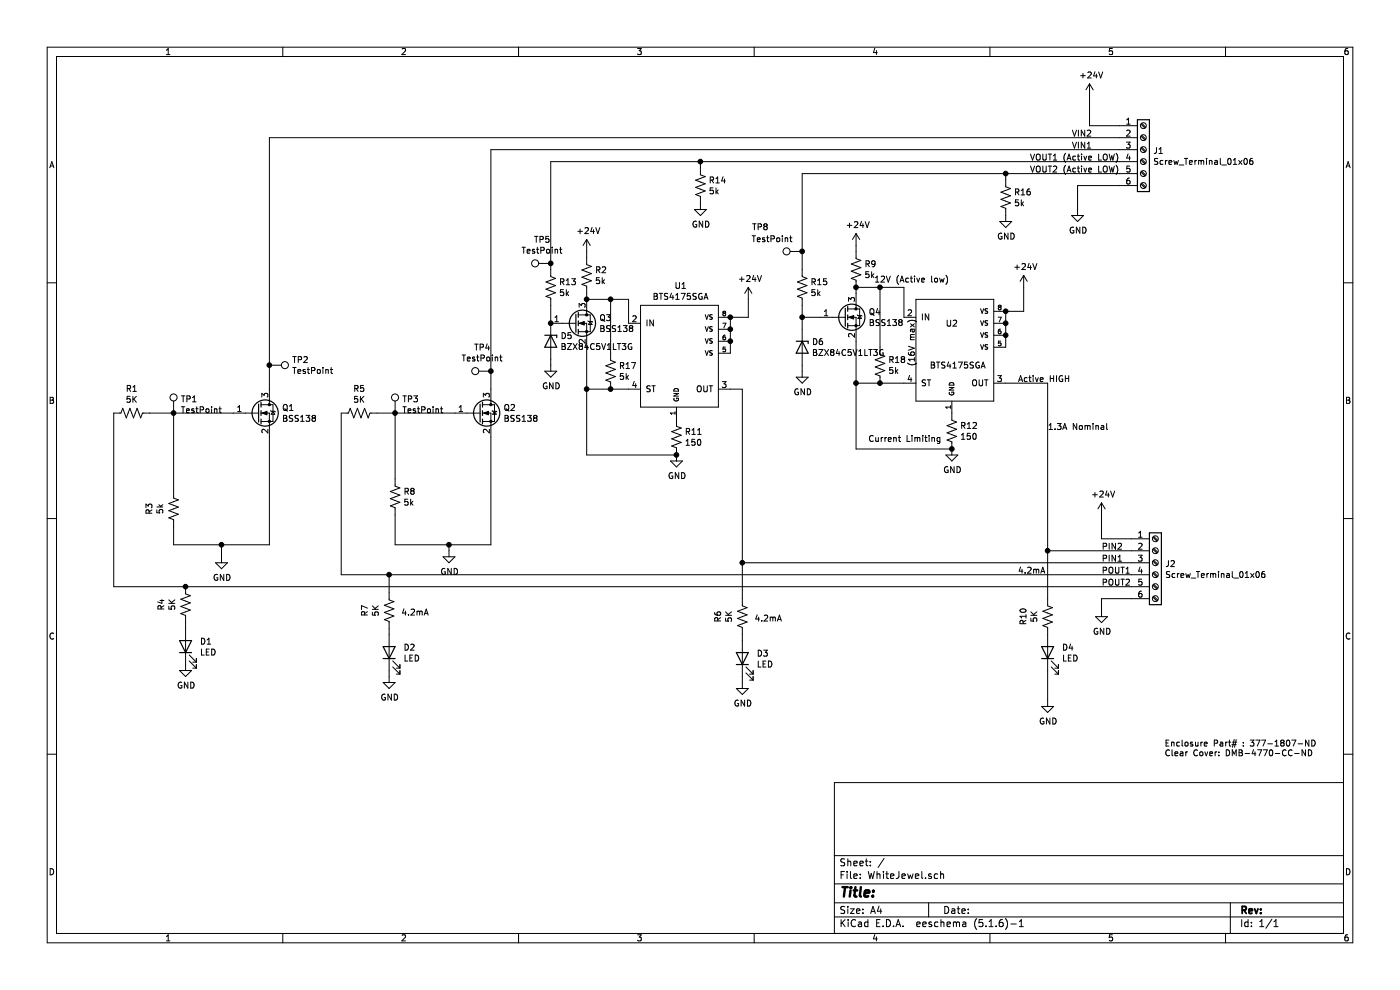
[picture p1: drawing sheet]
EESchema Schematic File Version 4
EELAYER 30 0
EELAYER END
$Descr A4 11693 8268
encoding utf-8
Sheet 1 1
Title ""
Date ""
Rev ""
Comp ""
Comment1 ""
Comment2 ""
Comment3 ""
Comment4 ""
$EndDescr
$Comp
L Device:R_US R1
U 1 1
P 1100 3450
F 0 "R1" V 895 3450 50  0000 C CNN
F 1 "5K" V 986 3450 50  0000 C CNN
F 2 "Resistor_SMD:R_0805_2012Metric_Pad1.15x1.40mm_HandSolder" V 1140 3440 50  0001 C CNN
F 3 "https://www.yageo.com/upload/media/product/productsearch/datasheet/rchip/PYu-RC_Group_51_RoHS_L_11.pdf" H 1100 3450 50  0001 C CNN
F 4 " C78980" V 1100 3450 50  0001 C CNN "LCSC"
	1    1100 3450
	0    1    1    0   
$EndComp
$Comp
L Connector:Screw_Terminal_01x06 J1
U 1 1
P 9550 1250
F 0 "J1" H 9630 1242 50  0000 L CNN
F 1 "Screw_Terminal_01x06" H 9630 1151 50  0000 L CNN
F 2 "TerminalBlock:TerminalBlock_bornier-6_P5.08mm" H 9550 1250 50  0001 C CNN
F 3 "https://media.digikey.com/pdf/Data%20Sheets/Phoenix%20Contact%20PDFs/COMBICON%20Spring-Cage%20PCB%20Term.%20Blocks.pdf" H 9550 1250 50  0001 C CNN
F 4 "609-3940-ND" H 9550 1250 50  0001 C CNN "Digikey"
	1    9550 1250
	1    0    0    -1  
$EndComp
$Comp
L Connector:Screw_Terminal_01x06 J2
U 1 1
P 9650 4700
F 0 "J2" H 9730 4692 50  0000 L CNN
F 1 "Screw_Terminal_01x06" H 9730 4601 50  0000 L CNN
F 2 "TerminalBlock:TerminalBlock_bornier-6_P5.08mm" H 9650 4700 50  0001 C CNN
F 3 "https://media.digikey.com/pdf/Data%20Sheets/Phoenix%20Contact%20PDFs/COMBICON%20Spring-Cage%20PCB%20Term.%20Blocks.pdf" H 9650 4700 50  0001 C CNN
F 4 "609-3940-ND" H 9650 4700 50  0001 C CNN "Digikey"
	1    9650 4700
	1    0    0    -1  
$EndComp
Wire Wire Line
	3150 3450 3300 3450
Connection ~ 3300 3450
Wire Wire Line
	3300 3450 3800 3450
$Comp
L power:+24V #PWR08
U 1 1
P 9100 800
F 0 "#PWR08" H 9100 650 50  0001 C CNN
F 1 "+24V" H 9115 973 50  0000 C CNN
F 2 "" H 9100 800 50  0001 C CNN
F 3 "" H 9100 800 50  0001 C CNN
	1    9100 800 
	1    0    0    -1  
$EndComp
Wire Wire Line
	9100 800  9100 1050
Wire Wire Line
	9100 1050 9350 1050
Wire Wire Line
	9350 1150 2250 1150
Wire Wire Line
	2250 1150 2250 3050
Wire Wire Line
	4100 3250 4100 3100
Wire Wire Line
	9350 1350 5850 1350
Wire Wire Line
	9350 1450 8400 1450
$Comp
L power:GND #PWR010
U 1 1
P 9200 5100
F 0 "#PWR010" H 9200 4850 50  0001 C CNN
F 1 "GND" H 9205 4927 50  0000 C CNN
F 2 "" H 9200 5100 50  0001 C CNN
F 3 "" H 9200 5100 50  0001 C CNN
	1    9200 5100
	1    0    0    -1  
$EndComp
$Comp
L power:+24V #PWR09
U 1 1
P 9200 4300
F 0 "#PWR09" H 9200 4150 50  0001 C CNN
F 1 "+24V" H 9215 4473 50  0000 C CNN
F 2 "" H 9200 4300 50  0001 C CNN
F 3 "" H 9200 4300 50  0001 C CNN
	1    9200 4300
	1    0    0    -1  
$EndComp
Wire Wire Line
	9450 4500 9200 4500
Wire Wire Line
	9200 4500 9200 4300
Wire Wire Line
	9200 5000 9200 5100
Wire Wire Line
	9200 5000 9450 5000
$Comp
L Device:LED D1
U 1 1
P 1550 5400
F 0 "D1" V 1589 5282 50  0000 R CNN
F 1 "LED" V 1498 5282 50  0000 R CNN
F 2 "Diode_SMD:D_0805_2012Metric_Pad1.15x1.40mm_HandSolder" H 1550 5400 50  0001 C CNN
F 3 "https://vcclite.com/wp-content/uploads/wpallimport/files/files/CMD1721Seriesver3.pdf" H 1550 5400 50  0001 C CNN
F 4 "C63855" V 1550 5400 50  0001 C CNN "LCSC"
	1    1550 5400
	0    -1   -1   0   
$EndComp
$Comp
L Device:LED D2
U 1 1
P 3250 5450
F 0 "D2" V 3289 5332 50  0000 R CNN
F 1 "LED" V 3198 5332 50  0000 R CNN
F 2 "Diode_SMD:D_0805_2012Metric_Pad1.15x1.40mm_HandSolder" H 3250 5450 50  0001 C CNN
F 3 "https://vcclite.com/wp-content/uploads/wpallimport/files/files/CMD1721Seriesver3.pdf" H 3250 5450 50  0001 C CNN
F 4 "C63855" V 3250 5450 50  0001 C CNN "LCSC"
	1    3250 5450
	0    -1   -1   0   
$EndComp
$Comp
L Device:R_US R5
U 1 1
P 3000 3450
F 0 "R5" V 2795 3450 50  0000 C CNN
F 1 "5K" V 2886 3450 50  0000 C CNN
F 2 "Resistor_SMD:R_0805_2012Metric_Pad1.15x1.40mm_HandSolder" V 3040 3440 50  0001 C CNN
F 3 "https://www.yageo.com/upload/media/product/productsearch/datasheet/rchip/PYu-RC_Group_51_RoHS_L_11.pdf" H 3000 3450 50  0001 C CNN
F 4 " C78980" V 3000 3450 50  0001 C CNN "LCSC"
	1    3000 3450
	0    1    1    0   
$EndComp
$Comp
L Device:R_US R8
U 1 1
P 3300 4150
F 0 "R8" H 3368 4196 50  0000 L CNN
F 1 "5k" H 3368 4105 50  0000 L CNN
F 2 "Resistor_SMD:R_0805_2012Metric_Pad1.15x1.40mm_HandSolder" V 3340 4140 50  0001 C CNN
F 3 "https://www.yageo.com/upload/media/product/productsearch/datasheet/rchip/PYu-RC_Group_51_RoHS_L_11.pdf" H 3300 4150 50  0001 C CNN
F 4 " C78980" H 3300 4150 50  0001 C CNN "LCSC"
	1    3300 4150
	1    0    0    -1  
$EndComp
Wire Wire Line
	2250 3650 2250 4550
Wire Wire Line
	3300 4300 3300 4550
Wire Wire Line
	4100 3650 4100 4550
$Comp
L Device:R_US R3
U 1 1
P 1450 4250
F 0 "R3" V 1245 4250 50  0000 C CNN
F 1 "5k" V 1336 4250 50  0000 C CNN
F 2 "Resistor_SMD:R_0805_2012Metric_Pad1.15x1.40mm_HandSolder" V 1490 4240 50  0001 C CNN
F 3 "https://www.yageo.com/upload/media/product/productsearch/datasheet/rchip/PYu-RC_Group_51_RoHS_L_11.pdf" H 1450 4250 50  0001 C CNN
F 4 " C78980" V 1450 4250 50  0001 C CNN "LCSC"
	1    1450 4250
	1    0    0    -1  
$EndComp
$Comp
L Device:R_US R4
U 1 1
P 1550 5050
F 0 "R4" V 1345 5050 50  0000 C CNN
F 1 "5K" V 1436 5050 50  0000 C CNN
F 2 "Resistor_SMD:R_0805_2012Metric_Pad1.15x1.40mm_HandSolder" V 1590 5040 50  0001 C CNN
F 3 "https://www.yageo.com/upload/media/product/productsearch/datasheet/rchip/PYu-RC_Group_51_RoHS_L_11.pdf" H 1550 5050 50  0001 C CNN
F 4 " C78980" V 1550 5050 50  0001 C CNN "LCSC"
	1    1550 5050
	1    0    0    -1  
$EndComp
$Comp
L Device:R_US R7
U 1 1
P 3250 5100
F 0 "R7" V 3045 5100 50  0000 C CNN
F 1 "5K" V 3136 5100 50  0000 C CNN
F 2 "Resistor_SMD:R_0805_2012Metric_Pad1.15x1.40mm_HandSolder" V 3290 5090 50  0001 C CNN
F 3 "https://www.yageo.com/upload/media/product/productsearch/datasheet/rchip/PYu-RC_Group_51_RoHS_L_11.pdf" H 3250 5100 50  0001 C CNN
F 4 " C78980" V 3250 5100 50  0001 C CNN "LCSC"
	1    3250 5100
	1    0    0    -1  
$EndComp
Wire Wire Line
	1450 4400 1450 4550
Wire Wire Line
	950  4900 1550 4900
Wire Wire Line
	950  3450 950  4900
Connection ~ 1550 4900
Wire Wire Line
	1250 3450 1450 3450
Wire Wire Line
	1450 3450 1450 4100
Connection ~ 1450 3450
Wire Wire Line
	1450 3450 1950 3450
Wire Wire Line
	1550 5200 1550 5250
Wire Wire Line
	2850 3450 2850 4800
Wire Wire Line
	3250 5250 3250 5300
Wire Wire Line
	3300 3450 3300 4000
$Comp
L Connector:TestPoint TP1
U 1 1
P 1450 3450
F 0 "TP1" H 1508 3568 50  0000 L CNN
F 1 "TestPoint" H 1508 3477 50  0000 L CNN
F 2 "TestPoint:TestPoint_Pad_D2.5mm" H 1650 3450 50  0001 C CNN
F 3 "~" H 1650 3450 50  0001 C CNN
	1    1450 3450
	1    0    0    -1  
$EndComp
$Comp
L Connector:TestPoint TP2
U 1 1
P 2250 3050
F 0 "TP2" V 2204 3238 50  0000 L CNN
F 1 "TestPoint" V 2295 3238 50  0000 L CNN
F 2 "TestPoint:TestPoint_Pad_D2.5mm" H 2450 3050 50  0001 C CNN
F 3 "~" H 2450 3050 50  0001 C CNN
	1    2250 3050
	0    1    1    0   
$EndComp
Connection ~ 2250 3050
Wire Wire Line
	2250 3050 2250 3250
$Comp
L Connector:TestPoint TP4
U 1 1
P 4100 3100
F 0 "TP4" V 4295 3172 50  0000 C CNN
F 1 "TestPoint" V 4204 3172 50  0000 C CNN
F 2 "TestPoint:TestPoint_Pad_D2.5mm" H 4300 3100 50  0001 C CNN
F 3 "~" H 4300 3100 50  0001 C CNN
	1    4100 3100
	0    -1   -1   0   
$EndComp
Connection ~ 4100 3100
Wire Wire Line
	4100 3100 4100 1250
$Comp
L Connector:TestPoint TP3
U 1 1
P 3300 3450
F 0 "TP3" H 3358 3568 50  0000 L CNN
F 1 "TestPoint" H 3358 3477 50  0000 L CNN
F 2 "TestPoint:TestPoint_Pad_D2.5mm" H 3500 3450 50  0001 C CNN
F 3 "~" H 3500 3450 50  0001 C CNN
	1    3300 3450
	1    0    0    -1  
$EndComp
$Comp
L Connector:TestPoint TP8
U 1 1
P 6700 2100
F 0 "TP8" V 6900 2450 50  0000 C CNN
F 1 "TestPoint" V 6800 2350 50  0000 C CNN
F 2 "TestPoint:TestPoint_Pad_D2.5mm" H 6900 2100 50  0001 C CNN
F 3 "~" H 6900 2100 50  0001 C CNN
	1    6700 2100
	0    -1   -1   0   
$EndComp
Wire Wire Line
	9350 1550 9000 1550
Wire Wire Line
	9000 1550 9000 1750
$Comp
L power:GND #PWR07
U 1 1
P 9000 1750
F 0 "#PWR07" H 9000 1500 50  0001 C CNN
F 1 "GND" H 9005 1577 50  0000 C CNN
F 2 "" H 9000 1750 50  0001 C CNN
F 3 "" H 9000 1750 50  0001 C CNN
	1    9000 1750
	1    0    0    -1  
$EndComp
Wire Wire Line
	3250 5650 3250 5600
Wire Wire Line
	1450 4550 1850 4550
Wire Wire Line
	1850 4550 2250 4550
Connection ~ 1850 4550
Wire Wire Line
	1850 4650 1850 4550
Wire Wire Line
	3300 4550 3750 4550
Wire Wire Line
	3750 4550 4100 4550
Connection ~ 3750 4550
Wire Wire Line
	3750 4600 3750 4550
$Comp
L power:GND #PWR0102
U 1 1
P 3250 5650
F 0 "#PWR0102" H 3250 5400 50  0001 C CNN
F 1 "GND" H 3255 5477 50  0000 C CNN
F 2 "" H 3250 5650 50  0001 C CNN
F 3 "" H 3250 5650 50  0001 C CNN
	1    3250 5650
	1    0    0    -1  
$EndComp
$Comp
L power:GND #PWR0101
U 1 1
P 1550 5550
F 0 "#PWR0101" H 1550 5300 50  0001 C CNN
F 1 "GND" H 1555 5377 50  0000 C CNN
F 2 "" H 1550 5550 50  0001 C CNN
F 3 "" H 1550 5550 50  0001 C CNN
	1    1550 5550
	1    0    0    -1  
$EndComp
$Comp
L power:GND #PWR01
U 1 1
P 1850 4650
F 0 "#PWR01" H 1850 4400 50  0001 C CNN
F 1 "GND" H 1855 4477 50  0000 C CNN
F 2 "" H 1850 4650 50  0001 C CNN
F 3 "" H 1850 4650 50  0001 C CNN
	1    1850 4650
	1    0    0    -1  
$EndComp
$Comp
L power:GND #PWR02
U 1 1
P 3750 4600
F 0 "#PWR02" H 3750 4350 50  0001 C CNN
F 1 "GND" H 3755 4427 50  0000 C CNN
F 2 "" H 3750 4600 50  0001 C CNN
F 3 "" H 3750 4600 50  0001 C CNN
	1    3750 4600
	1    0    0    -1  
$EndComp
$Comp
L Transistor_FET:BSS138 Q2
U 1 1
P 4000 3450
F 0 "Q2" H 4204 3496 50  0000 L CNN
F 1 "BSS138" H 4204 3405 50  0000 L CNN
F 2 "Package_TO_SOT_SMD:SOT-23" H 4200 3375 50  0001 L CIN
F 3 "https://www.fairchildsemi.com/datasheets/BS/BSS138.pdf" H 4000 3450 50  0001 L CNN
F 4 "C82045" H 4000 3450 50  0001 C CNN "LCSC"
	1    4000 3450
	1    0    0    -1  
$EndComp
$Comp
L Transistor_FET:BSS138 Q1
U 1 1
P 2150 3450
F 0 "Q1" H 2354 3496 50  0000 L CNN
F 1 "BSS138" H 2354 3405 50  0000 L CNN
F 2 "Package_TO_SOT_SMD:SOT-23" H 2350 3375 50  0001 L CIN
F 3 "https://www.fairchildsemi.com/datasheets/BS/BSS138.pdf" H 2150 3450 50  0001 L CNN
F 4 "C82045" H 2150 3450 50  0001 C CNN "LCSC"
	1    2150 3450
	1    0    0    -1  
$EndComp
Wire Wire Line
	2850 4800 3250 4800
Wire Wire Line
	3250 4950 3250 4800
Connection ~ 3250 4800
Wire Wire Line
	3250 4800 9450 4800
$Comp
L Connector:TestPoint TP5
U 1 1
P 4600 2200
F 0 "TP5" V 4795 2272 50  0000 C CNN
F 1 "TestPoint" V 4704 2272 50  0000 C CNN
F 2 "TestPoint:TestPoint_Pad_D2.5mm" H 4800 2200 50  0001 C CNN
F 3 "~" H 4800 2200 50  0001 C CNN
	1    4600 2200
	0    -1   -1   0   
$EndComp
Text Notes 3350 5150 0    50   ~ 0
4.2mA\n
$Comp
L WhiteJewel-rescue:BTS4175SGA-MYPower_Management U2
U 1 1
P 7950 3000
F 0 "U2" H 7950 3300 50  0000 C CNN
F 1 "BTS4175SGA" H 8000 2950 50  0000 C CNN
F 2 "Package_SO:Infineon_PG-DSO-8-27_3.9x4.9mm_EP2.65x3mm" H 7950 3000 50  0001 C CNN
F 3 "" H 7950 3000 50  0001 C CNN
F 4 "C152451" H 7950 3000 50  0001 C CNN "LCSC"
	1    7950 3000
	1    0    0    -1  
$EndComp
Wire Wire Line
	4600 2200 4600 2250
Wire Wire Line
	6250 2650 6250 2500
$Comp
L power:+24V #PWR0103
U 1 1
P 6250 2500
F 0 "#PWR0103" H 6250 2350 50  0001 C CNN
F 1 "+24V" H 6265 2673 50  0000 C CNN
F 2 "" H 6250 2500 50  0001 C CNN
F 3 "" H 6250 2500 50  0001 C CNN
	1    6250 2500
	1    0    0    -1  
$EndComp
$Comp
L Device:LED D3
U 1 1
P 6200 5500
F 0 "D3" V 6239 5382 50  0000 R CNN
F 1 "LED" V 6148 5382 50  0000 R CNN
F 2 "Diode_SMD:D_0805_2012Metric_Pad1.15x1.40mm_HandSolder" H 6200 5500 50  0001 C CNN
F 3 "https://vcclite.com/wp-content/uploads/wpallimport/files/files/CMD1721Seriesver3.pdf" H 6200 5500 50  0001 C CNN
F 4 "C63855" V 6200 5500 50  0001 C CNN "LCSC"
	1    6200 5500
	0    -1   -1   0   
$EndComp
$Comp
L Device:R_US R6
U 1 1
P 6200 5150
F 0 "R6" V 5995 5150 50  0000 C CNN
F 1 "5K" V 6086 5150 50  0000 C CNN
F 2 "Resistor_SMD:R_0805_2012Metric_Pad1.15x1.40mm_HandSolder" V 6240 5140 50  0001 C CNN
F 3 "https://www.yageo.com/upload/media/product/productsearch/datasheet/rchip/PYu-RC_Group_51_RoHS_L_11.pdf" H 6200 5150 50  0001 C CNN
F 4 " C78980" V 6200 5150 50  0001 C CNN "LCSC"
	1    6200 5150
	1    0    0    -1  
$EndComp
Wire Wire Line
	6200 5300 6200 5350
Wire Wire Line
	6200 5700 6200 5650
$Comp
L power:GND #PWR0105
U 1 1
P 6200 5700
F 0 "#PWR0105" H 6200 5450 50  0001 C CNN
F 1 "GND" H 6205 5527 50  0000 C CNN
F 2 "" H 6200 5700 50  0001 C CNN
F 3 "" H 6200 5700 50  0001 C CNN
	1    6200 5700
	1    0    0    -1  
$EndComp
Text Notes 6300 5200 0    50   ~ 0
4.2mA\n
$Comp
L power:+24V #PWR0107
U 1 1
P 8550 2400
F 0 "#PWR0107" H 8550 2250 50  0001 C CNN
F 1 "+24V" H 8565 2573 50  0000 C CNN
F 2 "" H 8550 2400 50  0001 C CNN
F 3 "" H 8550 2400 50  0001 C CNN
	1    8550 2400
	1    0    0    -1  
$EndComp
Wire Wire Line
	8550 2400 8550 2600
Wire Wire Line
	8550 2600 8400 2600
Wire Wire Line
	8400 3200 8750 3200
$Comp
L Device:LED D4
U 1 1
P 8750 5450
F 0 "D4" V 8789 5332 50  0000 R CNN
F 1 "LED" V 8698 5332 50  0000 R CNN
F 2 "Diode_SMD:D_0805_2012Metric_Pad1.15x1.40mm_HandSolder" H 8750 5450 50  0001 C CNN
F 3 "https://vcclite.com/wp-content/uploads/wpallimport/files/files/CMD1721Seriesver3.pdf" H 8750 5450 50  0001 C CNN
F 4 "C63855" V 8750 5450 50  0001 C CNN "LCSC"
	1    8750 5450
	0    -1   -1   0   
$EndComp
Wire Wire Line
	8750 5850 8750 5600
$Comp
L power:GND #PWR0108
U 1 1
P 8750 5850
F 0 "#PWR0108" H 8750 5600 50  0001 C CNN
F 1 "GND" H 8755 5677 50  0000 C CNN
F 2 "" H 8750 5850 50  0001 C CNN
F 3 "" H 8750 5850 50  0001 C CNN
	1    8750 5850
	1    0    0    -1  
$EndComp
Text Notes 8500 4800 0    50   ~ 0
4.2mA\n
Wire Wire Line
	1550 4900 9450 4900
$Comp
L Device:R_US R10
U 1 1
P 8750 5150
F 0 "R10" V 8545 5150 50  0000 C CNN
F 1 "5K" V 8636 5150 50  0000 C CNN
F 2 "Resistor_SMD:R_0805_2012Metric_Pad1.15x1.40mm_HandSolder" V 8790 5140 50  0001 C CNN
F 3 "https://www.yageo.com/upload/media/product/productsearch/datasheet/rchip/PYu-RC_Group_51_RoHS_L_11.pdf" H 8750 5150 50  0001 C CNN
F 4 " C78980" V 8750 5150 50  0001 C CNN "LCSC"
	1    8750 5150
	1    0    0    -1  
$EndComp
Wire Wire Line
	6100 2650 6250 2650
$Comp
L WhiteJewel-rescue:BTS4175SGA-MYPower_Management U1
U 1 1
P 5650 3050
F 0 "U1" H 5685 3715 50  0000 C CNN
F 1 "BTS4175SGA" H 5685 3624 50  0000 C CNN
F 2 "Package_SO:Infineon_PG-DSO-8-27_3.9x4.9mm_EP2.65x3mm" H 5650 3050 50  0001 C CNN
F 3 "" H 5650 3050 50  0001 C CNN
F 4 "C152451" H 5650 3050 50  0001 C CNN "LCSC"
	1    5650 3050
	1    0    0    -1  
$EndComp
Wire Wire Line
	6200 4700 6200 3250
Wire Wire Line
	6200 3250 6100 3250
Wire Wire Line
	6100 2650 6100 2750
Connection ~ 6100 2650
Connection ~ 6100 2750
Wire Wire Line
	6100 2750 6100 2850
Connection ~ 6100 2850
Wire Wire Line
	6100 2850 6100 2950
Wire Wire Line
	8400 2900 8400 2800
Connection ~ 8400 2600
Connection ~ 8400 2700
Wire Wire Line
	8400 2700 8400 2600
Connection ~ 8400 2800
Wire Wire Line
	8400 2800 8400 2700
Text Notes 8750 3600 0    50   ~ 0
1.3A Nominal\n
$Comp
L Device:R_US R12
U 1 1
P 7950 3600
F 0 "R12" H 8018 3646 50  0000 L CNN
F 1 "150" H 8018 3555 50  0000 L CNN
F 2 "Resistor_SMD:R_0805_2012Metric_Pad1.15x1.40mm_HandSolder" V 7990 3590 50  0001 C CNN
F 3 "https://www.yageo.com/upload/media/product/productsearch/datasheet/rchip/PYu-RC_Group_51_RoHS_L_11.pdf" H 7950 3600 50  0001 C CNN
F 4 "C17471" H 7950 3600 50  0001 C CNN "LCSC"
	1    7950 3600
	1    0    0    -1  
$EndComp
$Comp
L Device:R_US R11
U 1 1
P 5650 3650
F 0 "R11" H 5718 3696 50  0000 L CNN
F 1 "150" H 5718 3605 50  0000 L CNN
F 2 "Resistor_SMD:R_0805_2012Metric_Pad1.15x1.40mm_HandSolder" V 5690 3640 50  0001 C CNN
F 3 "https://www.yageo.com/upload/media/product/productsearch/datasheet/rchip/PYu-RC_Group_51_RoHS_L_11.pdf" H 5650 3650 50  0001 C CNN
F 4 "C17471" H 5650 3650 50  0001 C CNN "LCSC"
	1    5650 3650
	1    0    0    -1  
$EndComp
$Comp
L power:GND #PWR04
U 1 1
P 5650 3800
F 0 "#PWR04" H 5650 3550 50  0001 C CNN
F 1 "GND" H 5655 3627 50  0000 C CNN
F 2 "" H 5650 3800 50  0001 C CNN
F 3 "" H 5650 3800 50  0001 C CNN
	1    5650 3800
	1    0    0    -1  
$EndComp
$Comp
L power:GND #PWR06
U 1 1
P 7950 3750
F 0 "#PWR06" H 7950 3500 50  0001 C CNN
F 1 "GND" H 7955 3577 50  0000 C CNN
F 2 "" H 7950 3750 50  0001 C CNN
F 3 "" H 7950 3750 50  0001 C CNN
	1    7950 3750
	1    0    0    -1  
$EndComp
Connection ~ 4600 2200
Wire Wire Line
	4600 1350 4600 2200
Wire Wire Line
	6700 1450 6700 2100
Text Notes 8950 1150 0    50   ~ 0
VIN2\n
Text Notes 8950 1250 0    50   ~ 0
VIN1\n
Text Notes 8600 1350 0    50   ~ 0
VOUT1 (Active LOW)\n
Text Notes 8600 1450 0    50   ~ 0
VOUT2 (Active LOW)\n
Text Notes 9200 4600 0    50   ~ 0
PIN2\n
Text Notes 9200 4700 0    50   ~ 0
PIN1\n
Text Notes 9200 4800 0    50   ~ 0
POUT1\n
Text Notes 9200 4900 0    50   ~ 0
POUT2\n
$Comp
L Transistor_FET:BSS138 Q3
U 1 1
P 4800 2700
F 0 "Q3" H 5004 2746 50  0000 L CNN
F 1 "BSS138" H 5004 2655 50  0000 L CNN
F 2 "Package_TO_SOT_SMD:SOT-23" H 5000 2625 50  0001 L CIN
F 3 "https://www.fairchildsemi.com/datasheets/BS/BSS138.pdf" H 4800 2700 50  0001 L CNN
F 4 "C82045" H 4800 2700 50  0001 C CNN "LCSC"
	1    4800 2700
	1    0    0    -1  
$EndComp
Connection ~ 6200 4700
Wire Wire Line
	6200 4700 9450 4700
Wire Wire Line
	6700 2100 6700 2250
Connection ~ 6700 2100
$Comp
L Device:R_US R2
U 1 1
P 4900 2300
F 0 "R2" H 4968 2346 50  0000 L CNN
F 1 "5k" H 4968 2255 50  0000 L CNN
F 2 "Resistor_SMD:R_0805_2012Metric_Pad1.15x1.40mm_HandSolder" V 4940 2290 50  0001 C CNN
F 3 "https://www.yageo.com/upload/media/product/productsearch/datasheet/rchip/PYu-RC_Group_51_RoHS_L_11.pdf" H 4900 2300 50  0001 C CNN
F 4 " C78980" H 4900 2300 50  0001 C CNN "LCSC"
	1    4900 2300
	1    0    0    -1  
$EndComp
Wire Wire Line
	4900 3800 5650 3800
Connection ~ 5650 3800
Wire Wire Line
	5250 3250 5100 3250
Wire Wire Line
	4900 2900 4900 3250
Connection ~ 4900 3250
Wire Wire Line
	4900 3250 4900 3800
$Comp
L power:+24V #PWR03
U 1 1
P 4900 2100
F 0 "#PWR03" H 4900 1950 50  0001 C CNN
F 1 "+24V" H 4915 2273 50  0000 C CNN
F 2 "" H 4900 2100 50  0001 C CNN
F 3 "" H 4900 2100 50  0001 C CNN
	1    4900 2100
	1    0    0    -1  
$EndComp
Wire Wire Line
	4900 2100 4900 2150
Wire Wire Line
	4900 2450 4900 2500
Text Notes 7250 3700 0    50   ~ 0
Current Limiting\n
$Comp
L Transistor_FET:BSS138 Q4
U 1 1
P 7050 2650
F 0 "Q4" H 7254 2696 50  0000 L CNN
F 1 "BSS138" H 7254 2605 50  0000 L CNN
F 2 "Package_TO_SOT_SMD:SOT-23" H 7250 2575 50  0001 L CIN
F 3 "https://www.fairchildsemi.com/datasheets/BS/BSS138.pdf" H 7050 2650 50  0001 L CNN
F 4 "C82045" H 7050 2650 50  0001 C CNN "LCSC"
	1    7050 2650
	1    0    0    -1  
$EndComp
$Comp
L Device:R_US R9
U 1 1
P 7150 2250
F 0 "R9" H 7218 2296 50  0000 L CNN
F 1 "5k" H 7218 2205 50  0000 L CNN
F 2 "Resistor_SMD:R_0805_2012Metric_Pad1.15x1.40mm_HandSolder" V 7190 2240 50  0001 C CNN
F 3 "https://www.yageo.com/upload/media/product/productsearch/datasheet/rchip/PYu-RC_Group_51_RoHS_L_11.pdf" H 7150 2250 50  0001 C CNN
F 4 " C78980" H 7150 2250 50  0001 C CNN "LCSC"
	1    7150 2250
	1    0    0    -1  
$EndComp
$Comp
L power:+24V #PWR011
U 1 1
P 7150 2050
F 0 "#PWR011" H 7150 1900 50  0001 C CNN
F 1 "+24V" H 7165 2223 50  0000 C CNN
F 2 "" H 7150 2050 50  0001 C CNN
F 3 "" H 7150 2050 50  0001 C CNN
	1    7150 2050
	1    0    0    -1  
$EndComp
Wire Wire Line
	7150 2050 7150 2100
Wire Wire Line
	7150 2400 7150 2450
Connection ~ 7150 3200
Wire Wire Line
	7150 2850 7150 3200
Wire Wire Line
	7150 3200 7350 3200
Wire Wire Line
	7150 3200 7150 3750
Wire Wire Line
	7150 3750 7950 3750
Connection ~ 7950 3750
Wire Wire Line
	7150 2400 7350 2400
Wire Wire Line
	7550 2400 7550 2650
Connection ~ 7150 2400
Wire Wire Line
	4900 2500 5100 2500
Wire Wire Line
	5250 2500 5250 2700
Connection ~ 4900 2500
Wire Wire Line
	8750 3200 8750 4600
Connection ~ 8750 4600
Wire Wire Line
	8750 4600 9450 4600
Wire Wire Line
	8750 5000 8750 4600
Wire Wire Line
	6200 4700 6200 5000
$Comp
L Diode:BZX84Cxx D5
U 1 1
P 4600 2850
F 0 "D5" V 4554 2930 50  0000 L CNN
F 1 "‎BZX84C5V1LT3G" V 4645 2930 50  0000 L CNN
F 2 "Diode_SMD:D_SOT-23_ANK" H 4600 2675 50  0001 C CNN
F 3 "https://diotec.com/tl_files/diotec/files/pdf/datasheets/bzx84c2v4.pdf" H 4600 2850 50  0001 C CNN
	1    4600 2850
	0    1    1    0   
$EndComp
$Comp
L power:GND #PWR05
U 1 1
P 4600 3050
F 0 "#PWR05" H 4600 2800 50  0001 C CNN
F 1 "GND" H 4605 2877 50  0000 C CNN
F 2 "" H 4600 3050 50  0001 C CNN
F 3 "" H 4600 3050 50  0001 C CNN
	1    4600 3050
	1    0    0    -1  
$EndComp
Wire Wire Line
	4600 3050 4600 3000
Wire Wire Line
	4100 1250 9350 1250
$Comp
L Device:R_US R13
U 1 1
P 4600 2400
F 0 "R13" H 4668 2446 50  0000 L CNN
F 1 "5k" H 4668 2355 50  0000 L CNN
F 2 "Resistor_SMD:R_0805_2012Metric_Pad1.15x1.40mm_HandSolder" V 4640 2390 50  0001 C CNN
F 3 "https://www.yageo.com/upload/media/product/productsearch/datasheet/rchip/PYu-RC_Group_51_RoHS_L_11.pdf" H 4600 2400 50  0001 C CNN
F 4 " C78980" H 4600 2400 50  0001 C CNN "LCSC"
	1    4600 2400
	1    0    0    -1  
$EndComp
$Comp
L Device:R_US R15
U 1 1
P 6700 2400
F 0 "R15" H 6768 2446 50  0000 L CNN
F 1 "5k" H 6768 2355 50  0000 L CNN
F 2 "Resistor_SMD:R_0805_2012Metric_Pad1.15x1.40mm_HandSolder" V 6740 2390 50  0001 C CNN
F 3 "https://www.yageo.com/upload/media/product/productsearch/datasheet/rchip/PYu-RC_Group_51_RoHS_L_11.pdf" H 6700 2400 50  0001 C CNN
F 4 " C78980" H 6700 2400 50  0001 C CNN "LCSC"
	1    6700 2400
	1    0    0    -1  
$EndComp
Wire Wire Line
	4600 2550 4600 2700
Wire Wire Line
	6700 2550 6700 2650
$Comp
L Device:R_US R16
U 1 1
P 8400 1650
F 0 "R16" H 8468 1696 50  0000 L CNN
F 1 "5k" H 8468 1605 50  0000 L CNN
F 2 "Resistor_SMD:R_0805_2012Metric_Pad1.15x1.40mm_HandSolder" V 8440 1640 50  0001 C CNN
F 3 "https://www.yageo.com/upload/media/product/productsearch/datasheet/rchip/PYu-RC_Group_51_RoHS_L_11.pdf" H 8400 1650 50  0001 C CNN
F 4 " C78980" H 8400 1650 50  0001 C CNN "LCSC"
	1    8400 1650
	1    0    0    -1  
$EndComp
$Comp
L power:GND #PWR014
U 1 1
P 8400 1800
F 0 "#PWR014" H 8400 1550 50  0001 C CNN
F 1 "GND" H 8405 1627 50  0000 C CNN
F 2 "" H 8400 1800 50  0001 C CNN
F 3 "" H 8400 1800 50  0001 C CNN
	1    8400 1800
	1    0    0    -1  
$EndComp
Wire Wire Line
	8400 1500 8400 1450
Connection ~ 8400 1450
$Comp
L Device:R_US R14
U 1 1
P 5850 1550
F 0 "R14" H 5918 1596 50  0000 L CNN
F 1 "5k" H 5918 1505 50  0000 L CNN
F 2 "Resistor_SMD:R_0805_2012Metric_Pad1.15x1.40mm_HandSolder" V 5890 1540 50  0001 C CNN
F 3 "https://www.yageo.com/upload/media/product/productsearch/datasheet/rchip/PYu-RC_Group_51_RoHS_L_11.pdf" H 5850 1550 50  0001 C CNN
F 4 " C78980" H 5850 1550 50  0001 C CNN "LCSC"
	1    5850 1550
	1    0    0    -1  
$EndComp
$Comp
L power:GND #PWR013
U 1 1
P 5850 1700
F 0 "#PWR013" H 5850 1450 50  0001 C CNN
F 1 "GND" H 5855 1527 50  0000 C CNN
F 2 "" H 5850 1700 50  0001 C CNN
F 3 "" H 5850 1700 50  0001 C CNN
	1    5850 1700
	1    0    0    -1  
$EndComp
Wire Wire Line
	5850 1400 5850 1350
Connection ~ 5850 1350
Wire Wire Line
	6700 2650 6850 2650
Connection ~ 4600 2700
Wire Wire Line
	4600 1350 5850 1350
Wire Wire Line
	6700 1450 8400 1450
$Comp
L Diode:BZX84Cxx D6
U 1 1
P 6700 2900
F 0 "D6" V 6654 2980 50  0000 L CNN
F 1 "BZX84C5V1LT3G" V 6745 2980 50  0000 L CNN
F 2 "Diode_SMD:D_SOT-23_ANK" H 6700 2725 50  0001 C CNN
F 3 "https://diotec.com/tl_files/diotec/files/pdf/datasheets/bzx84c2v4.pdf" H 6700 2900 50  0001 C CNN
	1    6700 2900
	0    1    1    0   
$EndComp
$Comp
L power:GND #PWR012
U 1 1
P 6700 3100
F 0 "#PWR012" H 6700 2850 50  0001 C CNN
F 1 "GND" H 6705 2927 50  0000 C CNN
F 2 "" H 6700 3100 50  0001 C CNN
F 3 "" H 6700 3100 50  0001 C CNN
	1    6700 3100
	1    0    0    -1  
$EndComp
Wire Wire Line
	6700 2650 6700 2750
Wire Wire Line
	6700 3050 6700 3100
Connection ~ 6700 2650
$Comp
L Device:R_US R17
U 1 1
P 5100 3100
F 0 "R17" H 5168 3146 50  0000 L CNN
F 1 "5k" H 5168 3055 50  0000 L CNN
F 2 "Resistor_SMD:R_0805_2012Metric_Pad1.15x1.40mm_HandSolder" V 5140 3090 50  0001 C CNN
F 3 "https://www.yageo.com/upload/media/product/productsearch/datasheet/rchip/PYu-RC_Group_51_RoHS_L_11.pdf" H 5100 3100 50  0001 C CNN
F 4 " C78980" H 5100 3100 50  0001 C CNN "LCSC"
	1    5100 3100
	1    0    0    -1  
$EndComp
Connection ~ 5100 3250
Wire Wire Line
	5100 3250 4900 3250
Wire Wire Line
	5100 2950 5100 2500
Connection ~ 5100 2500
Wire Wire Line
	5100 2500 5250 2500
$Comp
L Device:R_US R18
U 1 1
P 7350 3050
F 0 "R18" H 7418 3096 50  0000 L CNN
F 1 "5k" H 7418 3005 50  0000 L CNN
F 2 "Resistor_SMD:R_0805_2012Metric_Pad1.15x1.40mm_HandSolder" V 7390 3040 50  0001 C CNN
F 3 "https://www.yageo.com/upload/media/product/productsearch/datasheet/rchip/PYu-RC_Group_51_RoHS_L_11.pdf" H 7350 3050 50  0001 C CNN
F 4 " C78980" H 7350 3050 50  0001 C CNN "LCSC"
	1    7350 3050
	1    0    0    -1  
$EndComp
Connection ~ 7350 3200
Wire Wire Line
	7350 3200 7550 3200
Wire Wire Line
	7350 2900 7350 2400
Connection ~ 7350 2400
Wire Wire Line
	7350 2400 7550 2400
Text Notes 7300 2450 0    50   ~ 0
12V (Active low)\n\n
Text Notes 7650 3100 1    50   ~ 0
 (16V max)\n
Text Notes 8500 3200 0    50   ~ 0
Active HIGH
Text Notes 9725 6325 0    50   ~ 0
Enclosure Part# : 377-1807-ND‎\nClear Cover: DMB-4770-CC-ND
$EndSCHEMATC
